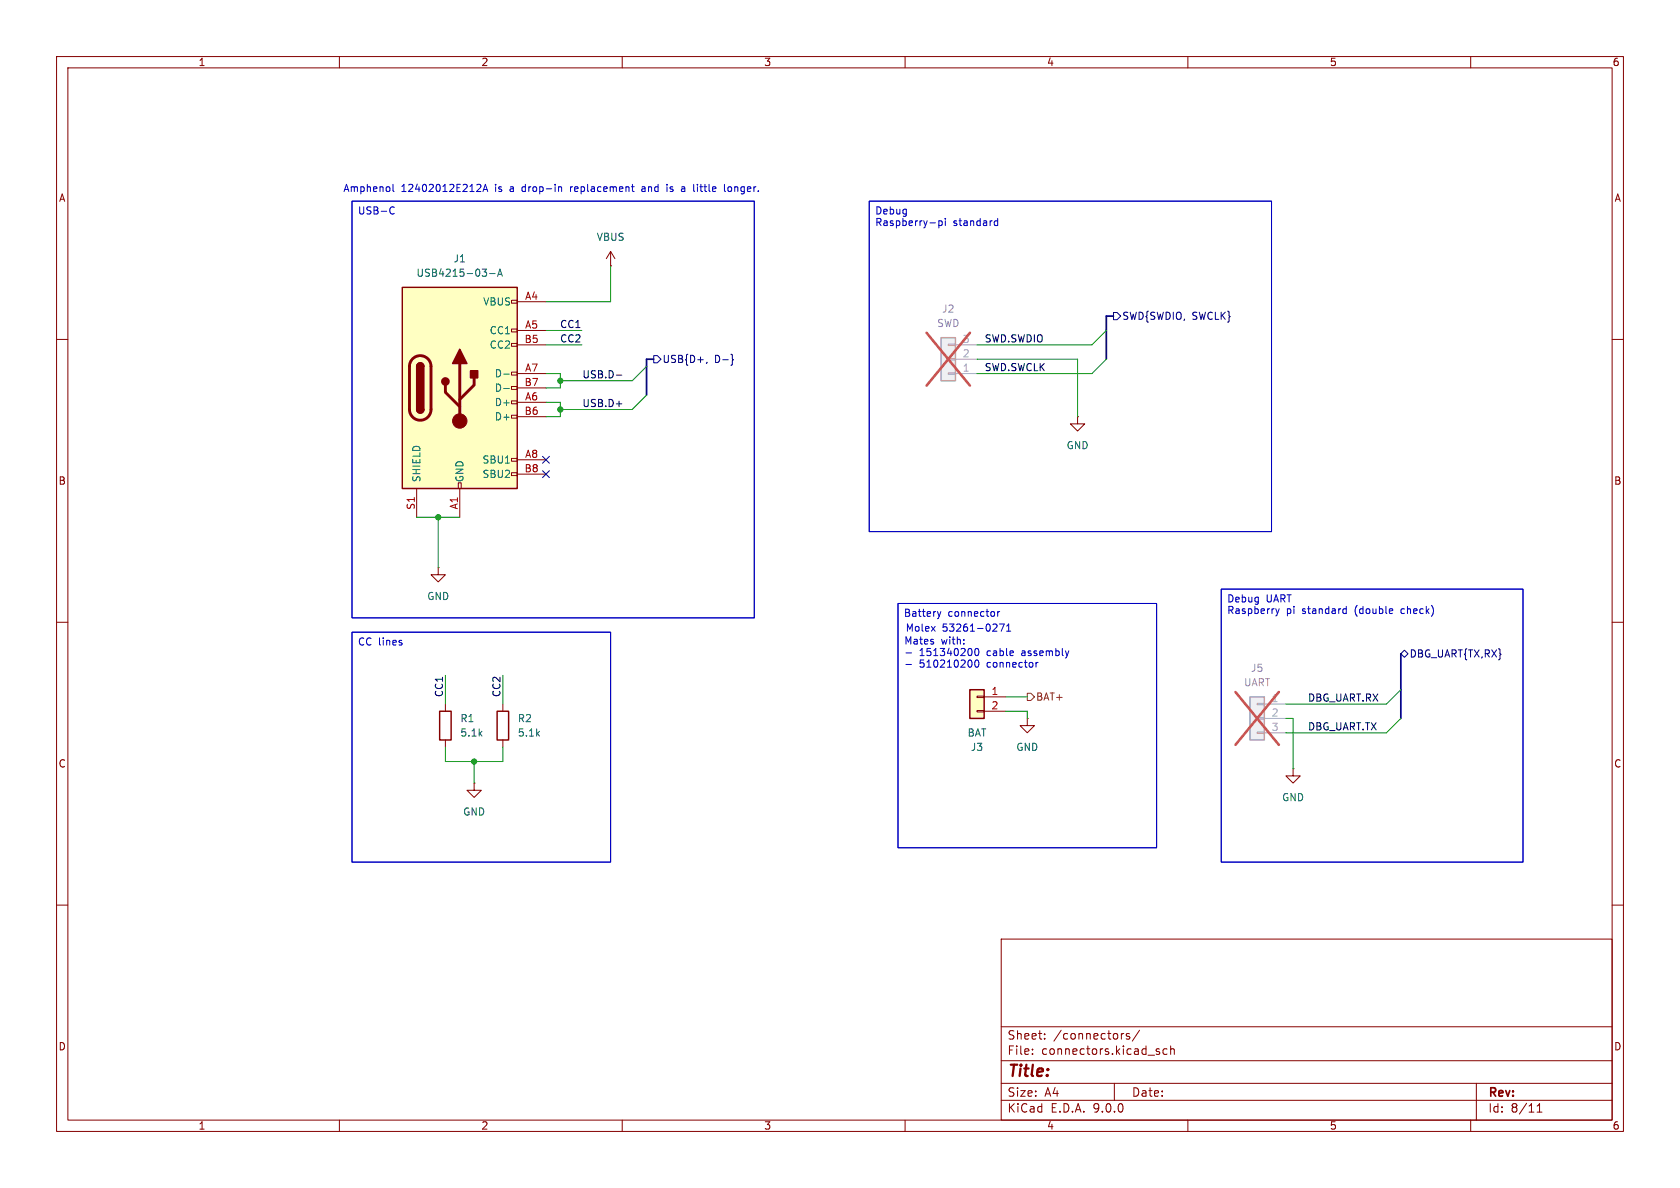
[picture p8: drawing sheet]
(kicad_sch
 (version 20250114)
 (generator "eeschema")
 (generator_version "9.0")
 (paper "A4")
 (lib_symbols
  (symbol "Connector:USB_C_Receptacle_USB2.0_16P"
   (pin_names
    (offset 1.016)) (exclude_from_sim no) (in_bom yes) (on_board yes)
   (property "Reference" "J" (at 0 22.225 0) (effects (font (size 1.27 1.27))))
   (property "Value" "USB_C_Receptacle_USB2.0_16P" (at 0 19.685 0) (effects (font (size 1.27 1.27))))
   (property "Footprint" "" (at 3.81 0 0) (effects (font (size 1.27 1.27)) (hide yes)))
   (property "Datasheet" "https://www.usb.org/sites/default/files/documents/usb_type-c.zip" (at 3.81 0 0) (effects (font (size 1.27 1.27)) (hide yes)))
   (property "Description" "USB 2.0-only 16P Type-C Receptacle connector" (at 0 0 0) (effects (font (size 1.27 1.27)) (hide yes)))
   (symbol "USB_C_Receptacle_USB2.0_16P_0_0"
    (rectangle (start -0.254 -17.78) (end 0.254 -16.764) (stroke (width 0) (type default)) (fill (type none)))
    (rectangle (start 10.16 15.494) (end 9.144 14.986) (stroke (width 0) (type default)) (fill (type none)))
    (rectangle (start 10.16 10.414) (end 9.144 9.906) (stroke (width 0) (type default)) (fill (type none)))
    (rectangle (start 10.16 7.874) (end 9.144 7.366) (stroke (width 0) (type default)) (fill (type none)))
    (rectangle (start 10.16 2.794) (end 9.144 2.286) (stroke (width 0) (type default)) (fill (type none)))
    (rectangle (start 10.16 0.254) (end 9.144 -0.254) (stroke (width 0) (type default)) (fill (type none)))
    (rectangle (start 10.16 -2.286) (end 9.144 -2.794) (stroke (width 0) (type default)) (fill (type none)))
    (rectangle (start 10.16 -4.826) (end 9.144 -5.334) (stroke (width 0) (type default)) (fill (type none)))
    (rectangle (start 10.16 -12.446) (end 9.144 -12.954) (stroke (width 0) (type default)) (fill (type none)))
    (rectangle (start 10.16 -14.986) (end 9.144 -15.494) (stroke (width 0) (type default)) (fill (type none))))
   (symbol "USB_C_Receptacle_USB2.0_16P_0_1"
    (rectangle (start -10.16 17.78) (end 10.16 -17.78) (stroke (width 0.254) (type default)) (fill (type background)))
    (polyline (pts (xy -8.89 -3.81) (xy -8.89 3.81)) (stroke (width 0.508) (type default)) (fill (type none)))
    (rectangle (start -7.62 -3.81) (end -6.35 3.81) (stroke (width 0.254) (type default)) (fill (type outline)))
    (arc (start -7.62 3.81) (mid -6.985 4.4423) (end -6.35 3.81) (stroke (width 0.254) (type default)) (fill (type none)))
    (arc (start -7.62 3.81) (mid -6.985 4.4423) (end -6.35 3.81) (stroke (width 0.254) (type default)) (fill (type outline)))
    (arc (start -8.89 3.81) (mid -6.985 5.7067) (end -5.08 3.81) (stroke (width 0.508) (type default)) (fill (type none)))
    (arc (start -5.08 -3.81) (mid -6.985 -5.7067) (end -8.89 -3.81) (stroke (width 0.508) (type default)) (fill (type none)))
    (arc (start -6.35 -3.81) (mid -6.985 -4.4423) (end -7.62 -3.81) (stroke (width 0.254) (type default)) (fill (type none)))
    (arc (start -6.35 -3.81) (mid -6.985 -4.4423) (end -7.62 -3.81) (stroke (width 0.254) (type default)) (fill (type outline)))
    (polyline (pts (xy -5.08 3.81) (xy -5.08 -3.81)) (stroke (width 0.508) (type default)) (fill (type none)))
    (circle (center -2.54 1.143) (radius 0.635) (stroke (width 0.254) (type default)) (fill (type outline)))
    (polyline (pts (xy -1.27 4.318) (xy 0 6.858) (xy 1.27 4.318) (xy -1.27 4.318)) (stroke (width 0.254) (type default)) (fill (type outline)))
    (polyline (pts (xy 0 -2.032) (xy 2.54 0.508) (xy 2.54 1.778)) (stroke (width 0.508) (type default)) (fill (type none)))
    (polyline (pts (xy 0 -3.302) (xy -2.54 -0.762) (xy -2.54 0.508)) (stroke (width 0.508) (type default)) (fill (type none)))
    (polyline (pts (xy 0 -5.842) (xy 0 4.318)) (stroke (width 0.508) (type default)) (fill (type none)))
    (circle (center 0 -5.842) (radius 1.27) (stroke (width 0) (type default)) (fill (type outline)))
    (rectangle (start 1.905 1.778) (end 3.175 3.048) (stroke (width 0.254) (type default)) (fill (type outline))))
   (symbol "USB_C_Receptacle_USB2.0_16P_1_1"
    (pin passive line (at -7.62 -22.86 90) (length 5.08) (name "SHIELD" (effects (font (size 1.27 1.27)))) (number "S1" (effects (font (size 1.27 1.27)))))
    (pin passive line (at 0 -22.86 90) (length 5.08) (name "GND" (effects (font (size 1.27 1.27)))) (number "A1" (effects (font (size 1.27 1.27)))))
    (pin passive line (at 0 -22.86 90) (length 5.08) (hide yes) (name "GND" (effects (font (size 1.27 1.27)))) (number "A12" (effects (font (size 1.27 1.27)))))
    (pin passive line (at 0 -22.86 90) (length 5.08) (hide yes) (name "GND" (effects (font (size 1.27 1.27)))) (number "B1" (effects (font (size 1.27 1.27)))))
    (pin passive line (at 0 -22.86 90) (length 5.08) (hide yes) (name "GND" (effects (font (size 1.27 1.27)))) (number "B12" (effects (font (size 1.27 1.27)))))
    (pin passive line (at 15.24 15.24 180) (length 5.08) (name "VBUS" (effects (font (size 1.27 1.27)))) (number "A4" (effects (font (size 1.27 1.27)))))
    (pin passive line (at 15.24 15.24 180) (length 5.08) (hide yes) (name "VBUS" (effects (font (size 1.27 1.27)))) (number "A9" (effects (font (size 1.27 1.27)))))
    (pin passive line (at 15.24 15.24 180) (length 5.08) (hide yes) (name "VBUS" (effects (font (size 1.27 1.27)))) (number "B4" (effects (font (size 1.27 1.27)))))
    (pin passive line (at 15.24 15.24 180) (length 5.08) (hide yes) (name "VBUS" (effects (font (size 1.27 1.27)))) (number "B9" (effects (font (size 1.27 1.27)))))
    (pin bidirectional line (at 15.24 10.16 180) (length 5.08) (name "CC1" (effects (font (size 1.27 1.27)))) (number "A5" (effects (font (size 1.27 1.27)))))
    (pin bidirectional line (at 15.24 7.62 180) (length 5.08) (name "CC2" (effects (font (size 1.27 1.27)))) (number "B5" (effects (font (size 1.27 1.27)))))
    (pin bidirectional line (at 15.24 2.54 180) (length 5.08) (name "D-" (effects (font (size 1.27 1.27)))) (number "A7" (effects (font (size 1.27 1.27)))))
    (pin bidirectional line (at 15.24 0 180) (length 5.08) (name "D-" (effects (font (size 1.27 1.27)))) (number "B7" (effects (font (size 1.27 1.27)))))
    (pin bidirectional line (at 15.24 -2.54 180) (length 5.08) (name "D+" (effects (font (size 1.27 1.27)))) (number "A6" (effects (font (size 1.27 1.27)))))
    (pin bidirectional line (at 15.24 -5.08 180) (length 5.08) (name "D+" (effects (font (size 1.27 1.27)))) (number "B6" (effects (font (size 1.27 1.27)))))
    (pin bidirectional line (at 15.24 -12.7 180) (length 5.08) (name "SBU1" (effects (font (size 1.27 1.27)))) (number "A8" (effects (font (size 1.27 1.27)))))
    (pin bidirectional line (at 15.24 -15.24 180) (length 5.08) (name "SBU2" (effects (font (size 1.27 1.27)))) (number "B8" (effects (font (size 1.27 1.27))))))
   (embedded_fonts no))
  (symbol "Connector_Generic:Conn_01x02"
   (pin_names
    (offset 1.016) (hide yes)) (exclude_from_sim no) (in_bom yes) (on_board yes)
   (property "Reference" "J" (at 0 2.54 0) (effects (font (size 1.27 1.27))))
   (property "Value" "Conn_01x02" (at 0 -5.08 0) (effects (font (size 1.27 1.27))))
   (property "Footprint" "" (at 0 0 0) (effects (font (size 1.27 1.27)) (hide yes)))
   (property "Datasheet" "~" (at 0 0 0) (effects (font (size 1.27 1.27)) (hide yes)))
   (property "Description" "Generic connector, single row, 01x02, script generated (kicad-library-utils/schlib/autogen/connector/)" (at 0 0 0) (effects (font (size 1.27 1.27)) (hide yes)))
   (symbol "Conn_01x02_1_1"
    (rectangle (start -1.27 1.27) (end 1.27 -3.81) (stroke (width 0.254) (type default)) (fill (type background)))
    (rectangle (start -1.27 0.127) (end 0 -0.127) (stroke (width 0.1524) (type default)) (fill (type none)))
    (rectangle (start -1.27 -2.413) (end 0 -2.667) (stroke (width 0.1524) (type default)) (fill (type none)))
    (pin passive line (at -5.08 0 0) (length 3.81) (name "Pin_1" (effects (font (size 1.27 1.27)))) (number "1" (effects (font (size 1.27 1.27)))))
    (pin passive line (at -5.08 -2.54 0) (length 3.81) (name "Pin_2" (effects (font (size 1.27 1.27)))) (number "2" (effects (font (size 1.27 1.27))))))
   (embedded_fonts no))
  (symbol "Connector_Generic:Conn_01x03"
   (pin_names
    (offset 1.016) (hide yes)) (exclude_from_sim no) (in_bom yes) (on_board yes)
   (property "Reference" "J" (at 0 5.08 0) (effects (font (size 1.27 1.27))))
   (property "Value" "Conn_01x03" (at 0 -5.08 0) (effects (font (size 1.27 1.27))))
   (property "Footprint" "" (at 0 0 0) (effects (font (size 1.27 1.27)) (hide yes)))
   (property "Datasheet" "~" (at 0 0 0) (effects (font (size 1.27 1.27)) (hide yes)))
   (property "Description" "Generic connector, single row, 01x03, script generated (kicad-library-utils/schlib/autogen/connector/)" (at 0 0 0) (effects (font (size 1.27 1.27)) (hide yes)))
   (symbol "Conn_01x03_1_1"
    (rectangle (start -1.27 3.81) (end 1.27 -3.81) (stroke (width 0.254) (type default)) (fill (type background)))
    (rectangle (start -1.27 2.667) (end 0 2.413) (stroke (width 0.1524) (type default)) (fill (type none)))
    (rectangle (start -1.27 0.127) (end 0 -0.127) (stroke (width 0.1524) (type default)) (fill (type none)))
    (rectangle (start -1.27 -2.413) (end 0 -2.667) (stroke (width 0.1524) (type default)) (fill (type none)))
    (pin passive line (at -5.08 2.54 0) (length 3.81) (name "Pin_1" (effects (font (size 1.27 1.27)))) (number "1" (effects (font (size 1.27 1.27)))))
    (pin passive line (at -5.08 0 0) (length 3.81) (name "Pin_2" (effects (font (size 1.27 1.27)))) (number "2" (effects (font (size 1.27 1.27)))))
    (pin passive line (at -5.08 -2.54 0) (length 3.81) (name "Pin_3" (effects (font (size 1.27 1.27)))) (number "3" (effects (font (size 1.27 1.27))))))
   (embedded_fonts no))
  (symbol "Device:R"
   (pin_numbers (hide yes))
   (pin_names
    (offset 0)) (exclude_from_sim no) (in_bom yes) (on_board yes)
   (property "Reference" "R" (at 2.032 0 90) (effects (font (size 1.27 1.27))))
   (property "Value" "R" (at 0 0 90) (effects (font (size 1.27 1.27))))
   (property "Footprint" "" (at -1.778 0 90) (effects (font (size 1.27 1.27)) (hide yes)))
   (property "Datasheet" "~" (at 0 0 0) (effects (font (size 1.27 1.27)) (hide yes)))
   (property "Description" "Resistor" (at 0 0 0) (effects (font (size 1.27 1.27)) (hide yes)))
   (symbol "R_0_1"
    (rectangle (start -1.016 -2.54) (end 1.016 2.54) (stroke (width 0.254) (type default)) (fill (type none))))
   (symbol "R_1_1"
    (pin passive line (at 0 3.81 270) (length 1.27) (name "~" (effects (font (size 1.27 1.27)))) (number "1" (effects (font (size 1.27 1.27)))))
    (pin passive line (at 0 -3.81 90) (length 1.27) (name "~" (effects (font (size 1.27 1.27)))) (number "2" (effects (font (size 1.27 1.27))))))
   (embedded_fonts no))
  (symbol "power:GND"
   (power)
   (pin_numbers (hide yes))
   (pin_names
    (offset 0) (hide yes)) (exclude_from_sim no) (in_bom yes) (on_board yes)
   (property "Reference" "#PWR" (at 0 -6.35 0) (effects (font (size 1.27 1.27)) (hide yes)))
   (property "Value" "GND" (at 0 -3.81 0) (effects (font (size 1.27 1.27))))
   (property "Footprint" "" (at 0 0 0) (effects (font (size 1.27 1.27)) (hide yes)))
   (property "Datasheet" "" (at 0 0 0) (effects (font (size 1.27 1.27)) (hide yes)))
   (property "Description" "Power symbol creates a global label with name \"GND\" , ground" (at 0 0 0) (effects (font (size 1.27 1.27)) (hide yes)))
   (symbol "GND_0_1"
    (polyline (pts (xy 0 0) (xy 0 -1.27) (xy 1.27 -1.27) (xy 0 -2.54) (xy -1.27 -1.27) (xy 0 -1.27)) (stroke (width 0) (type default)) (fill (type none))))
   (symbol "GND_1_1"
    (pin power_in line (at 0 0 270) (length 0) (name "~" (effects (font (size 1.27 1.27)))) (number "1" (effects (font (size 1.27 1.27))))))
   (embedded_fonts no))
  (symbol "power:VBUS"
   (power)
   (pin_numbers (hide yes))
   (pin_names
    (offset 0) (hide yes)) (exclude_from_sim no) (in_bom yes) (on_board yes)
   (property "Reference" "#PWR" (at 0 -3.81 0) (effects (font (size 1.27 1.27)) (hide yes)))
   (property "Value" "VBUS" (at 0 3.556 0) (effects (font (size 1.27 1.27))))
   (property "Footprint" "" (at 0 0 0) (effects (font (size 1.27 1.27)) (hide yes)))
   (property "Datasheet" "" (at 0 0 0) (effects (font (size 1.27 1.27)) (hide yes)))
   (property "Description" "Power symbol creates a global label with name \"VBUS\"" (at 0 0 0) (effects (font (size 1.27 1.27)) (hide yes)))
   (symbol "VBUS_0_1"
    (polyline (pts (xy -0.762 1.27) (xy 0 2.54)) (stroke (width 0) (type default)) (fill (type none)))
    (polyline (pts (xy 0 2.54) (xy 0.762 1.27)) (stroke (width 0) (type default)) (fill (type none)))
    (polyline (pts (xy 0 0) (xy 0 2.54)) (stroke (width 0) (type default)) (fill (type none))))
   (symbol "VBUS_1_1"
    (pin power_in line (at 0 0 90) (length 0) (name "~" (effects (font (size 1.27 1.27)))) (number "1" (effects (font (size 1.27 1.27))))))
   (embedded_fonts no)))
 (text "Amphenol 12402012E212A is a drop-in replacement and is a little longer."
  (exclude_from_sim no)
  (at 97.536 33.528 0)
  (effects (font (size 1.27 1.27))))
 (text "Mates with:\n- 151340200 cable assembly\n- 510210200 connector"
  (exclude_from_sim no)
  (at 159.766 115.57 0)
  (effects (font (size 1.27 1.27)) (justify left)))
 (text "Molex 53261-0271 "
  (exclude_from_sim no)
  (at 160.02 111.252 0)
  (effects (font (size 1.27 1.27)) (justify left)))
 (text_box "Debug UART\nRaspberry pi standard (double check)"
  (exclude_from_sim no)
  (at 215.9 104.14 0)
  (size 53.34 48.26)
  (margins 0.9525 0.9525 0.9525 0.9525)
  (stroke (width 0) (type solid))
  (fill (type none))
  (effects (font (size 1.27 1.27)) (justify left top)))
 (text_box "USB-C"
  (exclude_from_sim no)
  (at 62.23 35.56 0)
  (size 71.12 73.66)
  (margins 0.9525 0.9525 0.9525 0.9525)
  (stroke (width 0) (type default))
  (fill (type none))
  (effects (font (size 1.27 1.27)) (justify left top)))
 (text_box "Debug\nRaspberry-pi standard"
  (exclude_from_sim no)
  (at 153.67 35.56 0)
  (size 71.12 58.42)
  (margins 0.9525 0.9525 0.9525 0.9525)
  (stroke (width 0) (type default))
  (fill (type none))
  (effects (font (size 1.27 1.27)) (justify left top)))
 (text_box "CC lines"
  (exclude_from_sim no)
  (at 62.23 111.76 0)
  (size 45.72 40.64)
  (margins 0.9525 0.9525 0.9525 0.9525)
  (stroke (width 0) (type default))
  (fill (type none))
  (effects (font (size 1.27 1.27)) (justify left top)))
 (text_box "Battery connector"
  (exclude_from_sim no)
  (at 158.75 106.68 0)
  (size 45.72 43.18)
  (margins 0.9525 0.9525 0.9525 0.9525)
  (stroke (width 0) (type solid))
  (fill (type none))
  (effects (font (size 1.27 1.27)) (justify left top)))
 (junction
  (at 99.06 72.39)
  (diameter 0)
  (color 0 0 0 0))
 (junction
  (at 77.47 91.44)
  (diameter 0)
  (color 0 0 0 0))
 (junction
  (at 99.06 67.31)
  (diameter 0)
  (color 0 0 0 0))
 (junction
  (at 83.82 134.62)
  (diameter 0)
  (color 0 0 0 0))
 (no_connect
  (at 96.52 81.28))
 (no_connect
  (at 96.52 83.82))
 (bus_entry
  (at 193.04 66.04)
  (size 2.54 -2.54)
  (stroke (width 0) (type default)))
 (bus_entry
  (at 111.76 67.31)
  (size 2.54 -2.54)
  (stroke (width 0) (type default)))
 (bus_entry
  (at 247.65 121.92)
  (size -2.54 2.54)
  (stroke (width 0) (type default)))
 (bus_entry
  (at 247.65 127)
  (size -2.54 2.54)
  (stroke (width 0) (type default)))
 (bus_entry
  (at 193.04 60.96)
  (size 2.54 -2.54)
  (stroke (width 0) (type default)))
 (bus_entry
  (at 111.76 72.39)
  (size 2.54 -2.54)
  (stroke (width 0) (type default)))
 (wire
  (pts (xy 102.87 58.42) (xy 96.52 58.42))
  (stroke (width 0) (type default)))
 (wire
  (pts (xy 83.82 134.62) (xy 88.9 134.62))
  (stroke (width 0) (type default)))
 (wire
  (pts (xy 227.33 124.46) (xy 245.11 124.46))
  (stroke (width 0) (type default)))
 (wire
  (pts (xy 78.74 134.62) (xy 83.82 134.62))
  (stroke (width 0) (type default)))
 (wire
  (pts (xy 96.52 66.04) (xy 99.06 66.04))
  (stroke (width 0) (type default)))
 (wire
  (pts (xy 181.61 125.73) (xy 181.61 127))
  (stroke (width 0) (type default)))
 (wire
  (pts (xy 88.9 134.62) (xy 88.9 132.08))
  (stroke (width 0) (type default)))
 (bus
  (pts (xy 195.58 58.42) (xy 195.58 63.5))
  (stroke (width 0) (type default)))
 (wire
  (pts (xy 172.72 60.96) (xy 193.04 60.96))
  (stroke (width 0) (type default)))
 (wire
  (pts (xy 227.33 127) (xy 228.6 127))
  (stroke (width 0) (type default)))
 (bus
  (pts (xy 247.65 121.92) (xy 247.65 127))
  (stroke (width 0) (type default)))
 (bus
  (pts (xy 115.57 63.5) (xy 114.3 63.5))
  (stroke (width 0) (type default)))
 (bus
  (pts (xy 114.3 63.5) (xy 114.3 64.77))
  (stroke (width 0) (type default)))
 (wire
  (pts (xy 99.06 72.39) (xy 111.76 72.39))
  (stroke (width 0) (type default)))
 (wire
  (pts (xy 78.74 134.62) (xy 78.74 132.08))
  (stroke (width 0) (type default)))
 (bus
  (pts (xy 114.3 64.77) (xy 114.3 69.85))
  (stroke (width 0) (type default)))
 (wire
  (pts (xy 99.06 67.31) (xy 99.06 66.04))
  (stroke (width 0) (type default)))
 (wire
  (pts (xy 190.5 63.5) (xy 190.5 73.66))
  (stroke (width 0) (type default)))
 (wire
  (pts (xy 96.52 68.58) (xy 99.06 68.58))
  (stroke (width 0) (type default)))
 (wire
  (pts (xy 88.9 119.38) (xy 88.9 124.46))
  (stroke (width 0) (type default)))
 (wire
  (pts (xy 77.47 91.44) (xy 77.47 100.33))
  (stroke (width 0) (type default)))
 (wire
  (pts (xy 77.47 91.44) (xy 81.28 91.44))
  (stroke (width 0) (type default)))
 (wire
  (pts (xy 172.72 66.04) (xy 193.04 66.04))
  (stroke (width 0) (type default)))
 (wire
  (pts (xy 102.87 60.96) (xy 96.52 60.96))
  (stroke (width 0) (type default)))
 (wire
  (pts (xy 96.52 73.66) (xy 99.06 73.66))
  (stroke (width 0) (type default)))
 (wire
  (pts (xy 99.06 72.39) (xy 99.06 73.66))
  (stroke (width 0) (type default)))
 (wire
  (pts (xy 99.06 67.31) (xy 111.76 67.31))
  (stroke (width 0) (type default)))
 (wire
  (pts (xy 99.06 68.58) (xy 99.06 67.31))
  (stroke (width 0) (type default)))
 (wire
  (pts (xy 172.72 63.5) (xy 190.5 63.5))
  (stroke (width 0) (type default)))
 (wire
  (pts (xy 227.33 129.54) (xy 245.11 129.54))
  (stroke (width 0) (type default)))
 (wire
  (pts (xy 228.6 127) (xy 228.6 135.89))
  (stroke (width 0) (type default)))
 (wire
  (pts (xy 99.06 71.12) (xy 99.06 72.39))
  (stroke (width 0) (type default)))
 (wire
  (pts (xy 78.74 119.38) (xy 78.74 124.46))
  (stroke (width 0) (type default)))
 (wire
  (pts (xy 107.95 53.34) (xy 107.95 46.99))
  (stroke (width 0) (type default)))
 (wire
  (pts (xy 96.52 71.12) (xy 99.06 71.12))
  (stroke (width 0) (type default)))
 (bus
  (pts (xy 247.65 115.57) (xy 247.65 121.92))
  (stroke (width 0) (type default)))
 (wire
  (pts (xy 73.66 91.44) (xy 77.47 91.44))
  (stroke (width 0) (type default)))
 (bus
  (pts (xy 195.58 55.88) (xy 195.58 58.42))
  (stroke (width 0) (type default)))
 (wire
  (pts (xy 177.8 125.73) (xy 181.61 125.73))
  (stroke (width 0) (type default)))
 (wire
  (pts (xy 96.52 53.34) (xy 107.95 53.34))
  (stroke (width 0) (type default)))
 (bus
  (pts (xy 196.85 55.88) (xy 195.58 55.88))
  (stroke (width 0) (type default)))
 (wire
  (pts (xy 83.82 134.62) (xy 83.82 138.43))
  (stroke (width 0) (type default)))
 (wire
  (pts (xy 177.8 123.19) (xy 181.61 123.19))
  (stroke (width 0) (type default)))
 (label "CC1"
  (at 102.87 58.42 180)
  (effects (font (size 1.27 1.27)) (justify right bottom)))
 (label "DBG_UART.TX"
  (at 231.14 129.54 0)
  (effects (font (size 1.27 1.27)) (justify left bottom)))
 (label "USB.D-"
  (at 102.87 67.31 0)
  (effects (font (size 1.27 1.27)) (justify left bottom)))
 (label "SWD.SWCLK"
  (at 173.99 66.04 0)
  (effects (font (size 1.27 1.27)) (justify left bottom)))
 (label "SWD.SWDIO"
  (at 173.99 60.96 0)
  (effects (font (size 1.27 1.27)) (justify left bottom)))
 (label "CC2"
  (at 88.9 119.38 270)
  (effects (font (size 1.27 1.27)) (justify right bottom)))
 (label "DBG_UART.RX"
  (at 231.14 124.46 0)
  (effects (font (size 1.27 1.27)) (justify left bottom)))
 (label "CC1"
  (at 78.74 119.38 270)
  (effects (font (size 1.27 1.27)) (justify right bottom)))
 (label "CC2"
  (at 102.87 60.96 180)
  (effects (font (size 1.27 1.27)) (justify right bottom)))
 (label "USB.D+"
  (at 102.87 72.39 0)
  (effects (font (size 1.27 1.27)) (justify left bottom)))
 (hierarchical_label "DBG_UART{TX,RX}"
  (shape bidirectional)
  (at 247.65 115.57 0)
  (effects (font (size 1.27 1.27)) (justify left)))
 (hierarchical_label "SWD{SWDIO, SWCLK}"
  (shape output)
  (at 196.85 55.88 0)
  (effects (font (size 1.27 1.27)) (justify left)))
 (hierarchical_label "USB{D+, D-}"
  (shape output)
  (at 115.57 63.5 0)
  (effects (font (size 1.27 1.27)) (justify left)))
 (hierarchical_label "BAT+"
  (shape output)
  (at 181.61 123.19 0)
  (effects (font (size 1.27 1.27)) (justify left)))
 (symbol
  (lib_id "Connector_Generic:Conn_01x03")
  (at 222.25 127 0)
  (mirror y)
  (unit 1)
  (exclude_from_sim no)
  (in_bom yes)
  (on_board yes)
  (dnp yes)
  (fields_autoplaced yes)
  (property "Reference" "J5" (at 222.25 118.11 0) (effects (font (size 1.27 1.27))))
  (property "Value" "UART" (at 222.25 120.65 0) (effects (font (size 1.27 1.27))))
  (property "Footprint" "Connector_JST:JST_SH_SM03B-SRSS-TB_1x03-1MP_P1.00mm_Horizontal" (at 222.25 127 0) (effects (font (size 1.27 1.27)) (hide yes)))
  (property "Datasheet" "~" (at 222.25 127 0) (effects (font (size 1.27 1.27)) (hide yes)))
  (property "Description" "Generic connector, single row, 01x03, script generated (kicad-library-utils/schlib/autogen/connector/)" (at 222.25 127 0) (effects (font (size 1.27 1.27)) (hide yes)))
  (pin "3")
  (pin "1")
  (pin "2"))
 (symbol
  (lib_id "Device:R")
  (at 88.9 128.27 0)
  (unit 1)
  (exclude_from_sim no)
  (in_bom yes)
  (on_board yes)
  (dnp no)
  (fields_autoplaced yes)
  (property "Reference" "R2" (at 91.44 126.9999 0) (effects (font (size 1.27 1.27)) (justify left)))
  (property "Value" "5.1k" (at 91.44 129.5399 0) (effects (font (size 1.27 1.27)) (justify left)))
  (property "Footprint" "Resistor_SMD:R_0402_1005Metric" (at 87.122 128.27 90) (effects (font (size 1.27 1.27)) (hide yes)))
  (property "Datasheet" "~" (at 88.9 128.27 0) (effects (font (size 1.27 1.27)) (hide yes)))
  (property "Description" "Resistor" (at 88.9 128.27 0) (effects (font (size 1.27 1.27)) (hide yes)))
  (pin "1")
  (pin "2"))
 (symbol
  (lib_id "Connector:USB_C_Receptacle_USB2.0_16P")
  (at 81.28 68.58 0)
  (unit 1)
  (exclude_from_sim no)
  (in_bom yes)
  (on_board yes)
  (dnp no)
  (fields_autoplaced yes)
  (property "Reference" "J1" (at 81.28 45.72 0) (effects (font (size 1.27 1.27))))
  (property "Value" "USB4215-03-A" (at 81.28 48.26 0) (effects (font (size 1.27 1.27))))
  (property "Footprint" "CustomFootprints:GCT_USB4215_03_A" (at 85.09 68.58 0) (effects (font (size 1.27 1.27)) (hide yes)))
  (property "Datasheet" "https://www.usb.org/sites/default/files/documents/usb_type-c.zip" (at 85.09 68.58 0) (effects (font (size 1.27 1.27)) (hide yes)))
  (property "Description" "USB 2.0-only 16P Type-C Receptacle connector" (at 81.28 68.58 0) (effects (font (size 1.27 1.27)) (hide yes)))
  (pin "A5")
  (pin "B8")
  (pin "B6")
  (pin "A8")
  (pin "B12")
  (pin "A7")
  (pin "A12")
  (pin "S1")
  (pin "B4")
  (pin "A6")
  (pin "A9")
  (pin "A4")
  (pin "A1")
  (pin "B1")
  (pin "B9")
  (pin "B7")
  (pin "B5"))
 (symbol
  (lib_id "Connector_Generic:Conn_01x03")
  (at 167.64 63.5 180)
  (unit 1)
  (exclude_from_sim no)
  (in_bom yes)
  (on_board yes)
  (dnp yes)
  (fields_autoplaced yes)
  (property "Reference" "J2" (at 167.64 54.61 0) (effects (font (size 1.27 1.27))))
  (property "Value" "SWD" (at 167.64 57.15 0) (effects (font (size 1.27 1.27))))
  (property "Footprint" "Connector_JST:JST_SH_SM03B-SRSS-TB_1x03-1MP_P1.00mm_Horizontal" (at 167.64 63.5 0) (effects (font (size 1.27 1.27)) (hide yes)))
  (property "Datasheet" "~" (at 167.64 63.5 0) (effects (font (size 1.27 1.27)) (hide yes)))
  (property "Description" "Generic connector, single row, 01x03, script generated (kicad-library-utils/schlib/autogen/connector/)" (at 167.64 63.5 0) (effects (font (size 1.27 1.27)) (hide yes)))
  (pin "2")
  (pin "1")
  (pin "3"))
 (symbol
  (lib_id "power:GND")
  (at 190.5 73.66 0)
  (unit 1)
  (exclude_from_sim no)
  (in_bom yes)
  (on_board yes)
  (dnp no)
  (fields_autoplaced yes)
  (property "Reference" "#PWR05" (at 190.5 80.01 0) (effects (font (size 1.27 1.27)) (hide yes)))
  (property "Value" "GND" (at 190.5 78.74 0) (effects (font (size 1.27 1.27))))
  (property "Footprint" "" (at 190.5 73.66 0) (effects (font (size 1.27 1.27)) (hide yes)))
  (property "Datasheet" "" (at 190.5 73.66 0) (effects (font (size 1.27 1.27)) (hide yes)))
  (property "Description" "Power symbol creates a global label with name \"GND\" , ground" (at 190.5 73.66 0) (effects (font (size 1.27 1.27)) (hide yes)))
  (pin "1"))
 (symbol
  (lib_id "power:GND")
  (at 77.47 100.33 0)
  (unit 1)
  (exclude_from_sim no)
  (in_bom yes)
  (on_board yes)
  (dnp no)
  (fields_autoplaced yes)
  (property "Reference" "#PWR02" (at 77.47 106.68 0) (effects (font (size 1.27 1.27)) (hide yes)))
  (property "Value" "GND" (at 77.47 105.41 0) (effects (font (size 1.27 1.27))))
  (property "Footprint" "" (at 77.47 100.33 0) (effects (font (size 1.27 1.27)) (hide yes)))
  (property "Datasheet" "" (at 77.47 100.33 0) (effects (font (size 1.27 1.27)) (hide yes)))
  (property "Description" "Power symbol creates a global label with name \"GND\" , ground" (at 77.47 100.33 0) (effects (font (size 1.27 1.27)) (hide yes)))
  (pin "1"))
 (symbol
  (lib_id "power:GND")
  (at 83.82 138.43 0)
  (unit 1)
  (exclude_from_sim no)
  (in_bom yes)
  (on_board yes)
  (dnp no)
  (fields_autoplaced yes)
  (property "Reference" "#PWR04" (at 83.82 144.78 0) (effects (font (size 1.27 1.27)) (hide yes)))
  (property "Value" "GND" (at 83.82 143.51 0) (effects (font (size 1.27 1.27))))
  (property "Footprint" "" (at 83.82 138.43 0) (effects (font (size 1.27 1.27)) (hide yes)))
  (property "Datasheet" "" (at 83.82 138.43 0) (effects (font (size 1.27 1.27)) (hide yes)))
  (property "Description" "Power symbol creates a global label with name \"GND\" , ground" (at 83.82 138.43 0) (effects (font (size 1.27 1.27)) (hide yes)))
  (pin "1"))
 (symbol
  (lib_id "power:VBUS")
  (at 107.95 46.99 0)
  (unit 1)
  (exclude_from_sim no)
  (in_bom yes)
  (on_board yes)
  (dnp no)
  (fields_autoplaced yes)
  (property "Reference" "#PWR03" (at 107.95 50.8 0) (effects (font (size 1.27 1.27)) (hide yes)))
  (property "Value" "VBUS" (at 107.95 41.91 0) (effects (font (size 1.27 1.27))))
  (property "Footprint" "" (at 107.95 46.99 0) (effects (font (size 1.27 1.27)) (hide yes)))
  (property "Datasheet" "" (at 107.95 46.99 0) (effects (font (size 1.27 1.27)) (hide yes)))
  (property "Description" "Power symbol creates a global label with name \"VBUS\"" (at 107.95 46.99 0) (effects (font (size 1.27 1.27)) (hide yes)))
  (pin "1"))
 (symbol
  (lib_id "power:GND")
  (at 181.61 127 0)
  (unit 1)
  (exclude_from_sim no)
  (in_bom yes)
  (on_board yes)
  (dnp no)
  (fields_autoplaced yes)
  (property "Reference" "#PWR06" (at 181.61 133.35 0) (effects (font (size 1.27 1.27)) (hide yes)))
  (property "Value" "GND" (at 181.61 132.08 0) (effects (font (size 1.27 1.27))))
  (property "Footprint" "" (at 181.61 127 0) (effects (font (size 1.27 1.27)) (hide yes)))
  (property "Datasheet" "" (at 181.61 127 0) (effects (font (size 1.27 1.27)) (hide yes)))
  (property "Description" "Power symbol creates a global label with name \"GND\" , ground" (at 181.61 127 0) (effects (font (size 1.27 1.27)) (hide yes)))
  (pin "1"))
 (symbol
  (lib_id "Connector_Generic:Conn_01x02")
  (at 172.72 123.19 0)
  (mirror y)
  (unit 1)
  (exclude_from_sim no)
  (in_bom yes)
  (on_board yes)
  (dnp no)
  (property "Reference" "J3" (at 172.72 132.08 0) (effects (font (size 1.27 1.27))))
  (property "Value" "BAT" (at 172.72 129.54 0) (effects (font (size 1.27 1.27))))
  (property "Footprint" "Connector_Molex:Molex_PicoBlade_53261-0271_1x02-1MP_P1.25mm_Horizontal" (at 172.72 123.19 0) (effects (font (size 1.27 1.27)) (hide yes)))
  (property "Datasheet" "~" (at 172.72 123.19 0) (effects (font (size 1.27 1.27)) (hide yes)))
  (property "Description" "Generic connector, single row, 01x02, script generated (kicad-library-utils/schlib/autogen/connector/)" (at 172.72 123.19 0) (effects (font (size 1.27 1.27)) (hide yes)))
  (pin "1")
  (pin "2"))
 (symbol
  (lib_id "power:GND")
  (at 228.6 135.89 0)
  (unit 1)
  (exclude_from_sim no)
  (in_bom yes)
  (on_board yes)
  (dnp no)
  (fields_autoplaced yes)
  (property "Reference" "#PWR057" (at 228.6 142.24 0) (effects (font (size 1.27 1.27)) (hide yes)))
  (property "Value" "GND" (at 228.6 140.97 0) (effects (font (size 1.27 1.27))))
  (property "Footprint" "" (at 228.6 135.89 0) (effects (font (size 1.27 1.27)) (hide yes)))
  (property "Datasheet" "" (at 228.6 135.89 0) (effects (font (size 1.27 1.27)) (hide yes)))
  (property "Description" "Power symbol creates a global label with name \"GND\" , ground" (at 228.6 135.89 0) (effects (font (size 1.27 1.27)) (hide yes)))
  (pin "1"))
 (symbol
  (lib_id "Device:R")
  (at 78.74 128.27 0)
  (unit 1)
  (exclude_from_sim no)
  (in_bom yes)
  (on_board yes)
  (dnp no)
  (fields_autoplaced yes)
  (property "Reference" "R1" (at 81.28 126.9999 0) (effects (font (size 1.27 1.27)) (justify left)))
  (property "Value" "5.1k" (at 81.28 129.5399 0) (effects (font (size 1.27 1.27)) (justify left)))
  (property "Footprint" "Resistor_SMD:R_0402_1005Metric" (at 76.962 128.27 90) (effects (font (size 1.27 1.27)) (hide yes)))
  (property "Datasheet" "~" (at 78.74 128.27 0) (effects (font (size 1.27 1.27)) (hide yes)))
  (property "Description" "Resistor" (at 78.74 128.27 0) (effects (font (size 1.27 1.27)) (hide yes)))
  (pin "2")
  (pin "1")))
